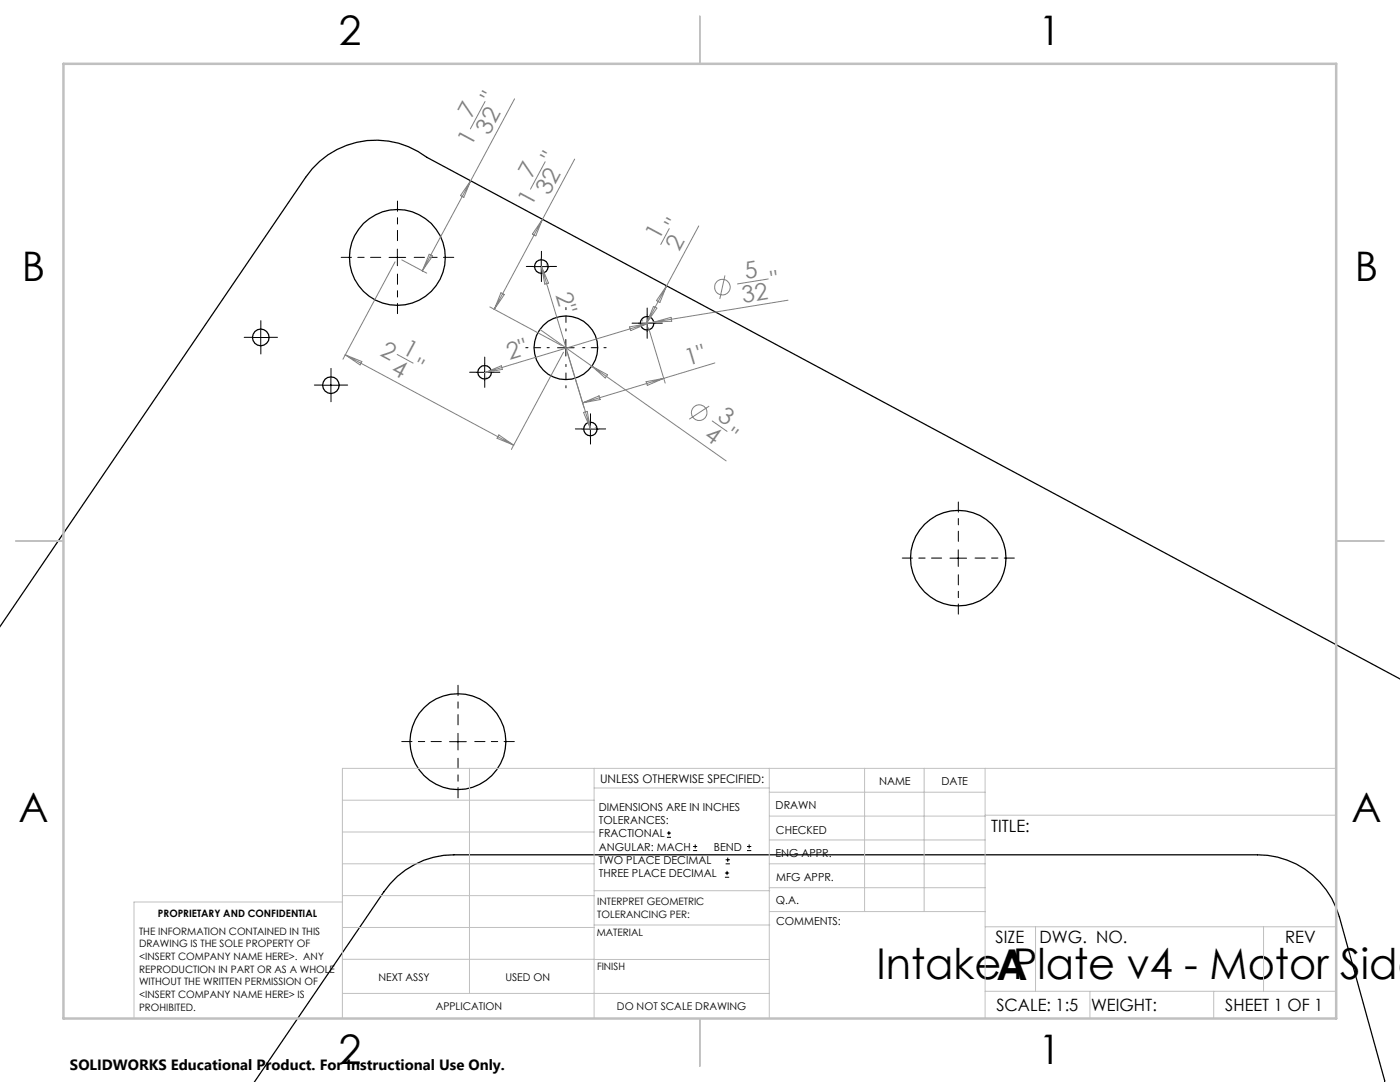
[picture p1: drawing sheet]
<svg xmlns="http://www.w3.org/2000/svg" width="279mm" height="216mm" viewBox="0 0 279 216" stroke-linecap="round" stroke-linejoin="round" font-family="sans-serif">
<g fill="none" stroke="#000" stroke-width=".25">
<path d="M0 125.1l61-89.7a16.9 16.9 0 0 1 24.2-4l194.2 104.1M50.7 215.9l25.9-37.9a17.1 17.1 0 0 1 14-7.4h160.4a16.9 16.9 0 0 1 16.3 12.4l9 32.9"/>
<circle cx="79.3" cy="51.4" r="9.6"/>
<circle cx="108" cy="53.2" r="1.36"/>
<circle cx="52" cy="67.3" r="1.66"/>
<circle cx="66" cy="76.9" r="1.66"/>
<circle cx="96.7" cy="74.3" r="1.35"/>
<circle cx="112.9" cy="69.4" r="6.4"/>
<circle cx="129.1" cy="64.5" r="1.35"/>
<circle cx="117.8" cy="85.6" r="1.35"/>
<circle cx="191.2" cy="111.4" r="9.5"/>
<circle cx="91.4" cy="148" r="9.6"/>
</g>
<g fill="none" stroke="#808080" stroke-width=".2">
<path d="M102.7 19.7l-8.8 16.4M93.9 36.1l-9.6 17.9M93.9 36.1l-1.3 3.3-.7-.4zM96.8 20.2l-2.9 5.5M108.8 32.3l-2.9 5.4M114.7 31.8l-6.4 11.9M78.8 52.2l-10.4 19.5M80.2 51.9l5 2.6M85.7 50.7l.6 .4-2 2.9zM100 58.4l.6 .4-2 2.9zM108.1 53.2l9.8 32.4M108.1 53.2l1.4 3.3-.8 .2z"/>
<path d="M108.3 43.7l-9.7 18M108.3 43.7l-1.4 3.4-.6-.4zM109 52.9h.1M133 57l-1.3 3.4-.7-.4zM133.6 45.6l-1.7 3.2M139.5 45.1l-10.5 19.4M144.7 55l-1 4.7M153.3 55.7l-6.1 1M157.3 59.9l-26.8 4.4M68.9 70.8l33.6 18M68.9 70.8l3.3 1.3-.3 .7zM79.3 70.7l3.1 1.8"/>
<path d="M96.7 74.4l3.3-1.4 .3 .7zM97 75.2v.1M97.8 61.2l14.2 7.7M107.7 65.7l37.2 26.3M112.5 70.3l-10.4 19.4M118.1 73.1l3.1 1.7-.4 .6zM125.7 65.2l3.5-.6-3.3 1.4zM128.2 64h.1M128.9 76.2l3.6-.7-3.3 1.4zM129.2 64.6l-32.5 9.8M129.5 65.5l-.1-.1 3.4 11M130.4 61.1l.7 .4-2.1 3z"/>
<path d="M130.5 64.3l-2.7 .4M130.5 64.3l3.4-1 .2 .8zM142.7 72.4l-26.5 8M99.6 86.8l2.9 2-3.3-1.3zM116.2 80.4l3.4-1.4 .2 .7zM116.5 82.3l.7-.2 .7 3.5zM118.8 85.3h.1M141.5 81l-4 2.6M142.1 84l3 2.1"/>
<circle cx="144.2" cy="57.3" r="1.55"/>
<circle cx="139.5" cy="82.3" r="1.56"/>
</g>
<g fill="none" stroke="#000" stroke-width=".2">
<path d="M77.6 51.4h3.4M79.3 49.7v3.3M106.4 53.2h3.3M108 51.5v3.4M50.4 67.3h3.3M52 65.7v3.3M64.4 76.9h3.3M66 75.2v3.3M95 74.3h3.4M96.7 72.6v3.4M111.3 69.4h3.3M112.9 67.7v3.3"/>
<path d="M127.5 64.5h3.3M129.2 62.8v3.4M116.2 85.6h3.3M117.8 83.9v3.4M189.6 111.4h3.3M191.2 109.7v3.3M89.7 148h3.4M91.4 146.3v3.3M133.1 167.1h.8M133.1 166.2h.8M133.5 165.8v.9M138.3 169.7h.8"/>
<path d="M138.3 168.9h.8M138.7 168.5v.8M144.7 175h.8M144.7 174.2h.8M144.8 172.4h.9M144.8 171.6h.9M145.1 173.8v.8M145.2 171.1v.9M149.1 169.7h.8M149.1 168.9h.8M149.5 168.5v.8"/>
</g>
<path d="M76 51.4h-7.9M79.3 48v-7.9M79.3 54.7v7.9M82.7 51.4h7.9M187.9 111.4h-7.8M191.3 108v-7.8M191.3 114.7v7.8M194.6 111.4h7.8M88.1 148h-7.9M91.4 144.6v-7.9M91.4 151.3v7.9M94.7 148h7.9" fill="none" stroke="#000" stroke-width=".2" stroke-dasharray="15.2 1.3 1.3 1.3" stroke-dashoffset="13.2"/>
<g fill="none" stroke="#000" stroke-width=".2" stroke-dasharray="15.2 1.3 1.3 1.3">
<path d="M106.4 53.2h-1.4M108.1 51.5v-1.4M108.1 54.8v1.4M109.7 53.2h1.4M50.4 67.3h-1.7M52.1 65.6v-1.6M52.1 69v1.6M53.7 67.3h1.7M64.4 76.8h-1.7M66.1 75.2v-1.7M66.1 78.5v1.7M67.7 76.8h1.7"/>
<path d="M95.1 74.3h-1.4M96.7 72.6v-1.3M96.7 75.9v1.4M98.4 74.3h1.4M127.5 64.5h-1.4M129.2 62.8v-1.3M129.2 66.1v1.4M130.8 64.5h1.4M116.2 85.6h-1.4M117.8 83.9v-1.3M117.8 87.3v1.3M119.5 85.6h1.4"/>
</g>
<path d="M109.6 69.4h-4.7M112.9 66v-4.6M112.9 72.7v4.7M116.3 69.4h4.7" fill="none" stroke="#000" stroke-width=".2" stroke-dasharray="15.2 1.3 1.3 1.3" stroke-dashoffset="14.8"/>
<g fill="none" stroke="#c0c0c0" stroke-width=".2">
<path d="M68.3 159.7h50.3M93.7 153.3v44.9M118.6 153.3v49.9M118.6 157.2h34.9M153.5 153.3v49.9M153.5 158.1h43.1M172.5 153.3v28.6M184.4 153.3v28.6M196.6 153.3v49.9M266.7 153.3h-198.4v49.9M68.3 178.7h50.3M68.3 172.4h50.3"/>
<path d="M68.3 166h50.3M68.3 180h-41.6v23.2M118.6 177.7h35M153.5 167.6h43.1M153.5 162.8h43.1M153.5 172.4h43.1M153.5 177.1h43.1M196.6 162.7h70.1M68.3 198.2h85.2M68.3 191.4l85.2 .1M68.3 185.1h50.3M118.6 184.6h35"/>
<path d="M153.6 181.9h43M196.6 197.8h70.1M196.6 184.9h70.1M206.7 184.9v12.9M217.5 197.8v5.4M242.2 197.8v5.4M252.2 184.9v12.9"/>
</g>
<path d="M139.7 3.2v9.5M3.1 107.9h9.6M266.7 107.9h9.5M139.7 203.2v9.6" fill="none" stroke="#c0c0c0" stroke-width=".25"/>
<path d="M12.7 12.7h254v190.5h-254z" fill="none" stroke="#c0c0c0" stroke-width=".5"/>
<g font-size="8.5">
<text x="174.9" y="195.4">Intake Plate v4 - Motor Side</text>
<text x="198.9" y="195.5">A</text>
</g>
<g font-size="8.1">
<text x="67.6" y="8.9">2</text>
<text x="207.3" y="8.9">1</text>
<text x="4.4" y="56.2">B</text>
<text x="270.4" y="56.2">B</text>
<text x="3.7" y="164.1">A</text>
<text x="269.7" y="164.1">A</text>
<text x="67.6" y="212.4">2</text>
<text x="207.3" y="212.4">1</text>
</g>
<g font-size="4.7" fill="#808080">
<text x="94.1" y="23.8" transform="rotate(-62 94.1 23.8)">7</text>
<text x="98.7" y="20.7" transform="rotate(-62 98.7 20.7)">&quot;</text>
<text x="94.1" y="29.3" transform="rotate(-62 94.1 29.3)">1</text>
<text x="97.6" y="27.1" transform="rotate(-62 97.6 27.1)">32</text>
<text x="106.1" y="35.8" transform="rotate(-62 106.1 35.8)">7</text>
<text x="110.7" y="32.7" transform="rotate(-62 110.7 32.7)">&quot;</text>
<text x="106.1" y="41.3" transform="rotate(-62 106.1 41.3)">1</text>
<text x="109.6" y="39.1" transform="rotate(-62 109.6 39.1)">32</text>
<text x="131.5" y="48" transform="rotate(-62 131.5 48)">1</text>
<text x="135.5" y="46" transform="rotate(-62 135.5 46)">&quot;</text>
<text x="135.6" y="50.2" transform="rotate(-62 135.6 50.2)">2</text>
<text x="110.9" y="58.9" transform="rotate(73 110.9 58.9)">2&quot;</text>
<text x="148.9" y="55.7" transform="rotate(-9 148.9 55.7)">5</text>
<text x="154.1" y="57.4" transform="rotate(-9 154.1 57.4)">&quot;</text>
<text x="148.3" y="60.4" transform="rotate(-9 148.3 60.4)">32</text>
<text x="75.7" y="70.9" transform="rotate(28 75.7 70.9)">2</text>
<text x="80.1" y="70.4" transform="rotate(28 80.1 70.4)">1</text>
<text x="101.7" y="71.8" transform="rotate(-17 101.7 71.8)">2&quot;</text>
<text x="77.9" y="74.4" transform="rotate(28 77.9 74.4)">4</text>
<text x="82.1" y="74.3" transform="rotate(28 82.1 74.3)">&quot;</text>
<text x="137.3" y="73" transform="rotate(-17 137.3 73)">1&quot;</text>
<text x="143" y="83.7" transform="rotate(35 143 83.7)">3</text>
<text x="140.3" y="87.5" transform="rotate(35 140.3 87.5)">4</text>
<text x="144.5" y="87.9" transform="rotate(35 144.5 87.9)">&quot;</text>
</g>
<g font-size="3.4">
<text x="197.8" y="166">TITLE:</text>
<text x="198.7" y="188.1">SIZE</text>
<text x="207.5" y="188.1">DWG. NO.</text>
<text x="256.5" y="188.2">REV</text>
<text x="198.8" y="201.7">SCALE: 1:5</text>
<text x="217.7" y="201.8">WEIGHT:</text>
<text x="244.5" y="201.7">SHEET 1 OF 1</text>
</g>
<text font-size="3" x="14" y="213.5">SOLIDWORKS Educational Product. For Instructional Use Only.</text>
<text font-size="2.4" x="119.8" y="156.2">UNLESS OTHERWISE SPECIFIED:</text>
<g font-size="2.2">
<text x="119.5" y="161.8">DIMENSIONS ARE IN INCHES</text>
<text x="154.8" y="161.4">DRAWN</text>
<text x="175.4" y="156.6">NAME</text>
<text x="187.9" y="156.7">DATE</text>
<text x="119.5" y="164.4">TOLERANCES:</text>
<text x="119.5" y="167.1">FRACTIONAL</text>
<text x="154.9" y="166.3">CHECKED</text>
<text x="119.5" y="169.7">ANGULAR: MACH</text>
<text x="119.5" y="172.4">TWO PLACE DECIMAL</text>
<text x="142.5" y="169.7">BEND</text>
<text x="154.8" y="171">ENG APPR.</text>
<text x="119.5" y="175">THREE PLACE DECIMAL</text>
<text x="154.9" y="175.7">MFG APPR.</text>
<text x="154.9" y="180.4">Q.A.</text>
<text x="154.9" y="184.6">COMMENTS:</text>
</g>
<g font-size="2.1">
<text x="75.5" y="195.7">NEXT ASSY</text>
<text x="100.9" y="195.7">USED ON</text>
<text x="86.9" y="201.5">APPLICATION</text>
<text x="123.1" y="201.6">DO NOT SCALE DRAWING</text>
</g>
<g font-size="2">
<text x="31.5" y="182.9">PROPRIETARY AND CONFIDENTIAL</text>
<text x="119.2" y="180.6">INTERPRET GEOMETRIC</text>
<text x="119.2" y="183.1">TOLERANCING PER:</text>
<text x="27.8" y="186.5">THE INFORMATION CONTAINED IN THIS</text>
<text x="27.8" y="189">DRAWING IS THE SOLE PROPERTY OF</text>
<text x="27.8" y="191.6">&lt;INSERT COMPANY NAME HERE&gt;. ANY</text>
<text x="119.1" y="186.7">MATERIAL</text>
<text x="27.8" y="194.1">REPRODUCTION IN PART OR AS A WHOLE</text>
<text x="27.8" y="196.6">WITHOUT THE WRITTEN PERMISSION OF</text>
<text x="119.1" y="193.5">FINISH</text>
<text x="27.8" y="199.1">&lt;INSERT COMPANY NAME HERE&gt; IS</text>
<text x="27.8" y="201.7">PROHIBITED.</text>
</g>
</svg>
